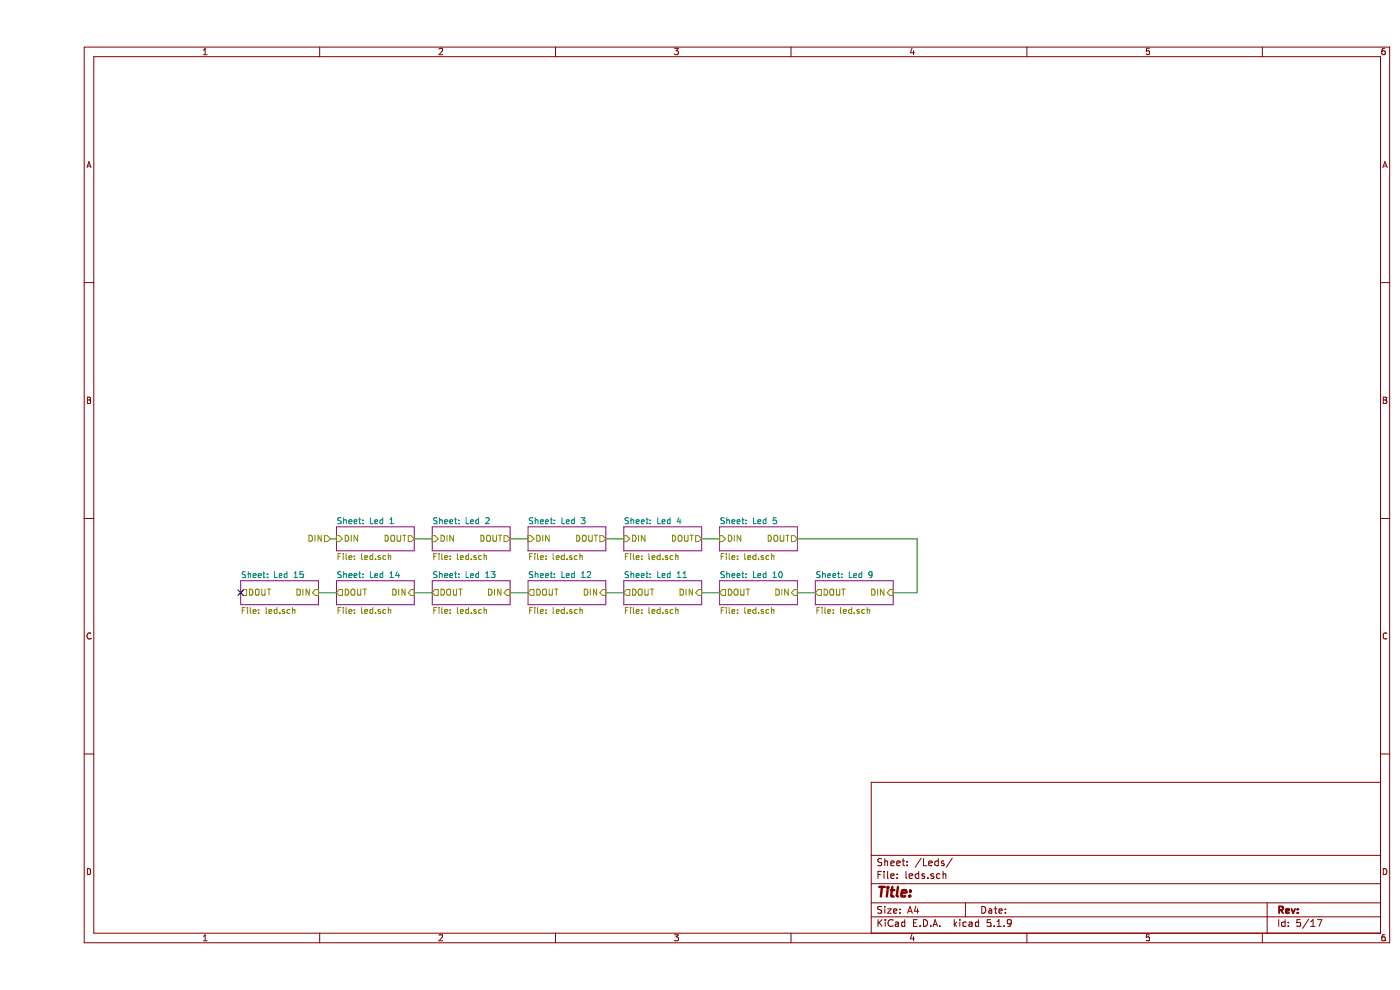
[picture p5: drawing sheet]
EESchema Schematic File Version 4
EELAYER 30 0
EELAYER END
$Descr A4 11693 8268
encoding utf-8
Sheet 5 17
Title ""
Date ""
Rev ""
Comp ""
Comment1 ""
Comment2 ""
Comment3 ""
Comment4 ""
$EndDescr
Text HLabel 2450 4500 0    50   Input ~ 0
DIN
$Sheet
S 6500 4850 650  200 
U 62061B32
F0 "Led 9" 50
F1 "led.sch" 50
F2 "DIN" I R 7150 4950 50 
F3 "DOUT" O L 6500 4950 50 
$EndSheet
Wire Wire Line
	6500 4950 6350 4950
Wire Wire Line
	7150 4950 7350 4950
Wire Wire Line
	5700 4950 5550 4950
$Sheet
S 4900 4850 650  200 
U 62062392
F0 "Led 11" 50
F1 "led.sch" 50
F2 "DIN" I R 5550 4950 50 
F3 "DOUT" O L 4900 4950 50 
$EndSheet
Wire Wire Line
	4900 4950 4750 4950
$Sheet
S 4100 4850 650  200 
U 62062502
F0 "Led 12" 50
F1 "led.sch" 50
F2 "DIN" I R 4750 4950 50 
F3 "DOUT" O L 4100 4950 50 
$EndSheet
Wire Wire Line
	4100 4950 3950 4950
$Sheet
S 3300 4850 650  200 
U 6206271B
F0 "Led 13" 50
F1 "led.sch" 50
F2 "DIN" I R 3950 4950 50 
F3 "DOUT" O L 3300 4950 50 
$EndSheet
Wire Wire Line
	3300 4950 3150 4950
$Sheet
S 2500 4850 650  200 
U 62062986
F0 "Led 14" 50
F1 "led.sch" 50
F2 "DIN" I R 3150 4950 50 
F3 "DOUT" O L 2500 4950 50 
$EndSheet
Wire Wire Line
	2500 4950 2350 4950
$Sheet
S 1700 4850 650  200 
U 62062CC9
F0 "Led 15" 50
F1 "led.sch" 50
F2 "DIN" I R 2350 4950 50 
F3 "DOUT" O L 1700 4950 50 
$EndSheet
$Sheet
S 5700 4850 650  200 
U 62062232
F0 "Led 10" 50
F1 "led.sch" 50
F2 "DIN" I R 6350 4950 50 
F3 "DOUT" O L 5700 4950 50 
$EndSheet
$Sheet
S 5700 4400 650  200 
U 62060D3F
F0 "Led 5" 50
F1 "led.sch" 50
F2 "DIN" I L 5700 4500 50 
F3 "DOUT" O R 6350 4500 50 
$EndSheet
Wire Wire Line
	5550 4500 5700 4500
$Sheet
S 4900 4400 650  200 
U 62060CAF
F0 "Led 4" 50
F1 "led.sch" 50
F2 "DIN" I L 4900 4500 50 
F3 "DOUT" O R 5550 4500 50 
$EndSheet
Wire Wire Line
	4750 4500 4900 4500
$Sheet
S 4100 4400 650  200 
U 62060C37
F0 "Led 3" 50
F1 "led.sch" 50
F2 "DIN" I L 4100 4500 50 
F3 "DOUT" O R 4750 4500 50 
$EndSheet
Wire Wire Line
	3950 4500 4100 4500
$Sheet
S 3300 4400 650  200 
U 62060AD8
F0 "Led 2" 50
F1 "led.sch" 50
F2 "DIN" I L 3300 4500 50 
F3 "DOUT" O R 3950 4500 50 
$EndSheet
Wire Wire Line
	3150 4500 3300 4500
Wire Wire Line
	2500 4500 2450 4500
$Sheet
S 2500 4400 650  200 
U 6205EA4D
F0 "Led 1" 50
F1 "led.sch" 50
F2 "DIN" I L 2500 4500 50 
F3 "DOUT" O R 3150 4500 50 
$EndSheet
Wire Wire Line
	6350 4500 7350 4500
Wire Wire Line
	7350 4500 7350 4950
NoConn ~ 1700 4950
$EndSCHEMATC
